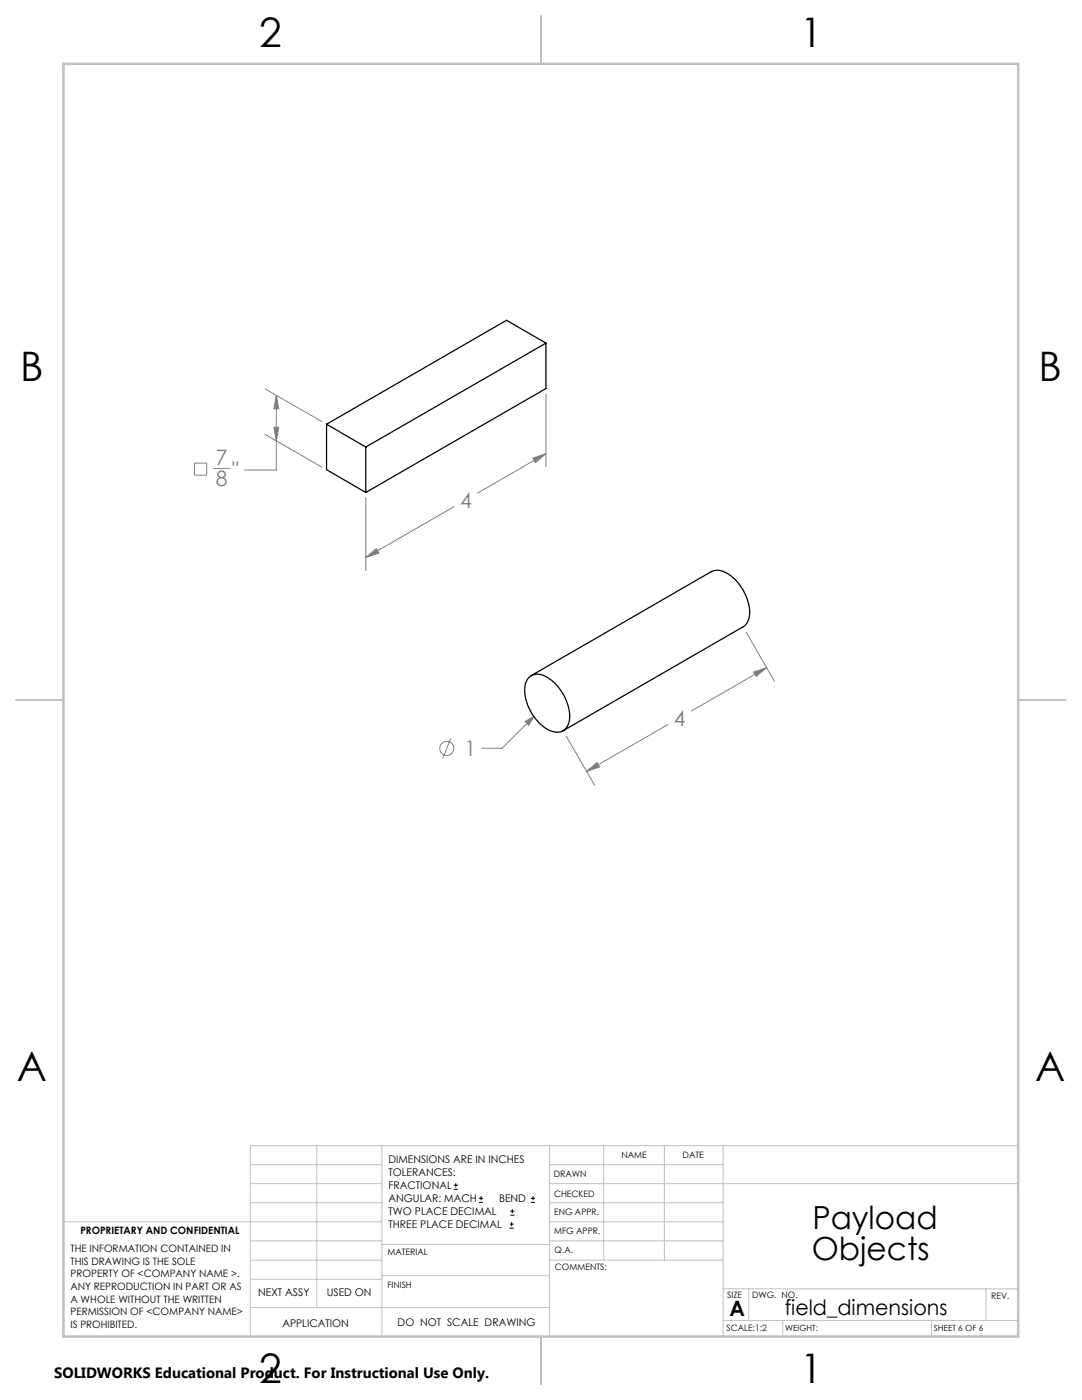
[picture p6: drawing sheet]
<svg xmlns="http://www.w3.org/2000/svg" width="216mm" height="279mm" viewBox="0 0 216 279" stroke-linecap="round" stroke-linejoin="round" font-family="sans-serif">
<g fill="none" stroke="#808080" stroke-width=".2">
<path d="M52.9 77.6l11.3 6.5M55.1 78.9l.5 2.7h-1zM55.1 78.9v14.9h-6.3M108.9 78.6v14.5M38.8 92.4h2.4v2.4h-2.4zM42.6 93.5h3.3M52.9 86.7l11.3 6.5M54.6 85.3h1l-.5 2.7zM73 99.3v14.6M106.3 91.4l2.6-.9-2 1.8zM108.9 90.5l-13.6 7.9M73 111.3l2.1-1.8 .5 .9z"/>
<path d="M90.6 101.1l-17.6 10.2M148.9 126.2l5.7 9.8M150.4 134.1l2.6-.9-2.1 1.8zM153 133.2l-15 8.7M90 147.3l-1.7 4.1M104.8 144l1.7-1-1 1.7zM106.5 143l-6.3 6.3h-4M113 146.9l5.6 9.8M117.1 154l2-1.8 .5 .9zM133.3 144.6l-16.2 9.4"/>
<circle cx="89.2" cy="149.3" r="1.4"/>
</g>
<g fill="none" stroke="#000" stroke-width=".2">
<path d="M90.6 237.3h.8M90.6 236.5h.8M90.9 236.1v.9M95.6 240h.8M95.6 239.1h.8M96 238.7v.8M105.9 240h.9M105.9 239.1h.9M106.4 238.7v.8M101.7 245.1h.8M101.7 244.3h.8M101.8 242.5h.9"/>
<path d="M101.8 241.7h.9M102.1 243.9v.8M102.2 241.3v.8"/>
</g>
<g fill="none" stroke="#c0c0c0" stroke-width=".2">
<path d="M50 232.4h26.2M50 236.2h26.2M63.2 228.6v32.3M76.2 228.6v38.1M109.6 228.6v38.1M109.6 232.4h34.7M109.6 236.2h93.6M120.5 228.6v22.9M132.6 228.6v22.9M144.3 228.6v38.1M203.2 228.6h-153.2v38.1M12.7 243.8h63.5"/>
<path d="M50 251.5h26.2M50 240h26.2M50 247.7h26.2M50 255.3h26.2M76.2 254.6h33.4M76.2 248.4h33.4M109.6 251.5h34.7M109.6 243.8h34.7M109.6 240h34.7M109.6 247.7h34.7M144.3 257.2h58.9M149.4 257.2v6.3"/>
<path d="M196.7 257.2v6.3M50 260.9h59.6M144.3 263.5h58.9M156.2 263.5v3.2M185.9 263.5v3.2"/>
</g>
<path d="M108 3.2v9.5M3.1 139.7h9.6M203.2 139.7h9.5M108 266.7v9.6" fill="none" stroke="#c0c0c0" stroke-width=".25"/>
<path d="M12.7 12.7h190.5v254h-190.5z" fill="none" stroke="#c0c0c0" stroke-width=".5"/>
<path d="M73 111.3l2.1-1.8 .5 .9zM106.3 91.4l2.6-.9-2 1.8zM55.1 78.9l.5 2.7h-1zM54.6 85.3h1l-.5 2.7zM117.1 154l2-1.8 .5 .9zM150.4 134.1l2.6-.9-2.1 1.8zM104.8 144l.7 .7 1-1.7z" fill="#808080"/>
<path d="M108.9 68.5l-35.9 20.7M108.9 68.5v9l-35.9 20.8M108.9 68.5l-7.8-4.6-35.9 20.8M65.2 84.7v9l7.8 4.6M65.2 84.7l7.8 4.5M73 89.2v9.1M105.3 135.5a2.69 2.69 0 0 1 3.7-.4 9.4 9.4 0 0 1 4.6 8.9 2.55 2.55 0 0 1-3.9 1.8 9.5 9.5 0 0 1-4.9-9.2zM106 134.8l35.9-20.7a4 4 0 0 1 4.4 1.2 9.5 9.5 0 0 1 3.2 8 2.62 2.62 0 0 1-1.2 1.8l-35.9 20.7" fill="none" stroke="#000" stroke-width=".25"/>
<g font-size="8.1">
<text x="51.7" y="9.3">2</text>
<text x="159.7" y="9.3">1</text>
<text x="4" y="76">B</text>
<text x="207.2" y="76">B</text>
<text x="3.3" y="215.7">A</text>
<text x="206.5" y="215.7">A</text>
<text x="51.7" y="276">2</text>
<text x="159.7" y="276">1</text>
</g>
<g font-size="6.3">
<text x="162.1" y="245.4">Payload</text>
<text x="162" y="251.4">Objects</text>
</g>
<g font-size="4.2" fill="#808080">
<text x="43.1" y="92.8">7</text>
<text x="46.3" y="95.2">&quot;</text>
<text x="43.1" y="97">8</text>
<text x="91.8" y="101.3">4</text>
<text x="134.5" y="144.8">4</text>
<text x="92.7" y="150.9">1</text>
</g>
<g font-size="4.2">
<text x="145.6" y="262.7">A</text>
<text x="156.6" y="262.4">field_dimensions</text>
</g>
<text font-size="3" x="10.8" y="275.1">SOLIDWORKS Educational Product. For Instructional Use Only.</text>
<g font-size="2.1">
<text x="77.5" y="232.2">DIMENSIONS ARE IN INCHES</text>
<text x="77.5" y="234.7">TOLERANCES:</text>
<text x="77.5" y="237.3">FRACTIONAL</text>
<text x="77.5" y="239.9">ANGULAR: MACH</text>
<text x="99.6" y="239.9">BEND</text>
<text x="77.5" y="242.5">TWO PLACE DECIMAL</text>
<text x="77.5" y="245.1">THREE PLACE DECIMAL</text>
<text x="51.5" y="258.7">NEXT ASSY</text>
<text x="65.2" y="258.6">USED ON</text>
<text x="56.3" y="264.8">APPLICATION</text>
<text x="79.3" y="264.6">DO NOT SCALE DRAWING</text>
</g>
<g font-size="2">
<text x="14.1" y="249.9">THE INFORMATION CONTAINED IN</text>
<text x="16" y="246.3">PROPRIETARY AND CONFIDENTIAL</text>
<text x="14.1" y="252.4">THIS DRAWING IS THE SOLE</text>
<text x="14.1" y="254.9">PROPERTY OF &lt;COMPANY NAME &gt;.</text>
<text x="14.1" y="257.4">ANY REPRODUCTION IN PART OR AS</text>
<text x="14.1" y="260">A WHOLE WITHOUT THE WRITTEN</text>
<text x="14.1" y="262.5">PERMISSION OF &lt;COMPANY NAME&gt;</text>
<text x="14.1" y="265">IS PROHIBITED.</text>
</g>
<g font-size="1.8">
<text x="124" y="231.1">NAME</text>
<text x="136.2" y="231.1">DATE</text>
<text x="110.5" y="234.8">DRAWN</text>
<text x="110.5" y="238.9">CHECKED</text>
<text x="110.6" y="242.5">ENG APPR.</text>
<text x="77.3" y="250.5">MATERIAL</text>
<text x="110.6" y="246.3">MFG APPR.</text>
<text x="110.7" y="250">Q.A.</text>
<text x="77.3" y="257">FINISH</text>
<text x="110.7" y="253.5">COMMENTS:</text>
<text x="145.1" y="259">SIZE</text>
<text x="150.1" y="259.1">DWG. NO.</text>
<text x="197.8" y="259.2">REV.</text>
<text x="145" y="265.7">SCALE:1:2</text>
</g>
<g font-size="1.7">
<text x="156.7" y="265.7">WEIGHT:</text>
<text x="186.3" y="265.7">SHEET 6 OF 6</text>
</g>
</svg>
